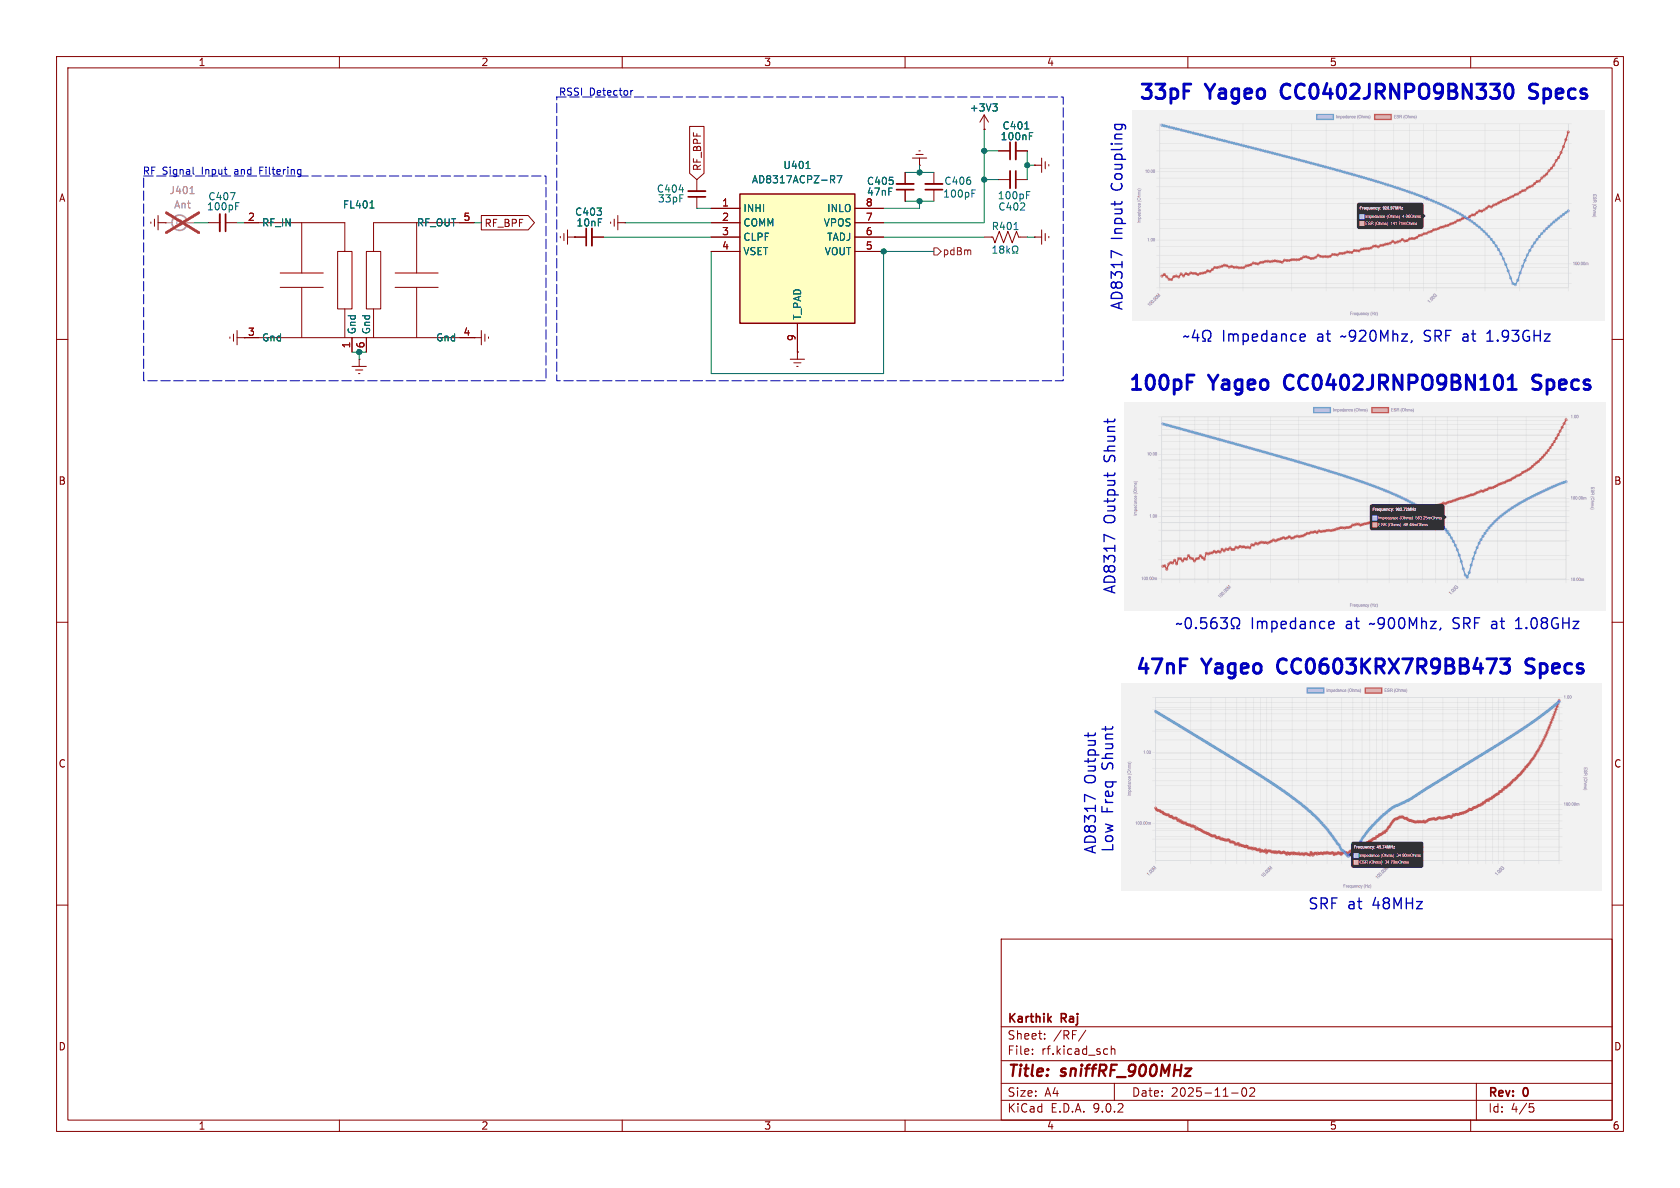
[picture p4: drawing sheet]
(kicad_sch
 (version 20250114)
 (generator "eeschema")
 (generator_version "9.0")
 (paper "A4")
 (title_block
  (title "sniffRF_900MHz")
  (date "2025-11-02")
  (rev "0")
  (company "Karthik Raj"))
 (lib_symbols
  (symbol "Connector:Conn_Coaxial_Small"
   (pin_numbers (hide yes))
   (pin_names
    (offset 1.016) (hide yes)) (exclude_from_sim no) (in_bom yes) (on_board yes)
   (property "Reference" "J" (at 0.254 3.048 0) (effects (font (size 1.27 1.27))))
   (property "Value" "Conn_Coaxial_Small" (at 0 -3.81 0) (effects (font (size 1.27 1.27))))
   (property "Footprint" "" (at 0 0 0) (effects (font (size 1.27 1.27)) (hide yes)))
   (property "Datasheet" "~" (at 0 0 0) (effects (font (size 1.27 1.27)) (hide yes)))
   (property "Description" "small coaxial connector (BNC, SMA, SMB, SMC, Cinch/RCA, LEMO, ...)" (at 0 0 0) (effects (font (size 1.27 1.27)) (hide yes)))
   (symbol "Conn_Coaxial_Small_0_1"
    (polyline (pts (xy -2.54 0) (xy -0.508 0)) (stroke (width 0) (type default)) (fill (type none)))
    (circle (center 0 0) (radius 0.508) (stroke (width 0.2032) (type default)) (fill (type none))))
   (symbol "Conn_Coaxial_Small_1_1"
    (arc (start 1.3484 0.0039) (mid 0.327 -1.308) (end -1.1916 -0.6311) (stroke (width 0.3048) (type default)) (fill (type none)))
    (arc (start -1.1916 0.6311) (mid 0.327 1.3081) (end 1.3484 -0.0039) (stroke (width 0.3048) (type default)) (fill (type none)))
    (pin passive line (at -2.54 0 0) (length 1.27) (name "In" (effects (font (size 1.27 1.27)))) (number "1" (effects (font (size 1.27 1.27)))))
    (pin passive line (at 2.54 0 180) (length 1.27) (name "Ext" (effects (font (size 1.27 1.27)))) (number "2" (effects (font (size 1.27 1.27))))))
   (embedded_fonts no))
  (symbol "Device:C_Small"
   (pin_numbers (hide yes))
   (pin_names
    (offset 0.254) (hide yes)) (exclude_from_sim no) (in_bom yes) (on_board yes)
   (property "Reference" "C" (at 0.254 1.778 0) (effects (font (size 1.27 1.27)) (justify left)))
   (property "Value" "C_Small" (at 0.254 -2.032 0) (effects (font (size 1.27 1.27)) (justify left)))
   (property "Footprint" "" (at 0 0 0) (effects (font (size 1.27 1.27)) (hide yes)))
   (property "Datasheet" "~" (at 0 0 0) (effects (font (size 1.27 1.27)) (hide yes)))
   (property "Description" "Unpolarized capacitor, small symbol" (at 0 0 0) (effects (font (size 1.27 1.27)) (hide yes)))
   (symbol "C_Small_0_1"
    (polyline (pts (xy -1.524 0.508) (xy 1.524 0.508)) (stroke (width 0.3048) (type default)) (fill (type none)))
    (polyline (pts (xy -1.524 -0.508) (xy 1.524 -0.508)) (stroke (width 0.3302) (type default)) (fill (type none))))
   (symbol "C_Small_1_1"
    (pin passive line (at 0 2.54 270) (length 2.032) (name "~" (effects (font (size 1.27 1.27)))) (number "1" (effects (font (size 1.27 1.27)))))
    (pin passive line (at 0 -2.54 90) (length 2.032) (name "~" (effects (font (size 1.27 1.27)))) (number "2" (effects (font (size 1.27 1.27))))))
   (embedded_fonts no))
  (symbol "Device:R_US"
   (pin_numbers (hide yes))
   (pin_names
    (offset 0)) (exclude_from_sim no) (in_bom yes) (on_board yes)
   (property "Reference" "R" (at 2.54 0 90) (effects (font (size 1.27 1.27))))
   (property "Value" "R_US" (at -2.54 0 90) (effects (font (size 1.27 1.27))))
   (property "Footprint" "" (at 1.016 -0.254 90) (effects (font (size 1.27 1.27)) (hide yes)))
   (property "Datasheet" "~" (at 0 0 0) (effects (font (size 1.27 1.27)) (hide yes)))
   (property "Description" "Resistor, US symbol" (at 0 0 0) (effects (font (size 1.27 1.27)) (hide yes)))
   (symbol "R_US_0_1"
    (polyline (pts (xy 0 2.286) (xy 0 2.54)) (stroke (width 0) (type default)) (fill (type none)))
    (polyline (pts (xy 0 2.286) (xy 1.016 1.905) (xy 0 1.524) (xy -1.016 1.143) (xy 0 0.762)) (stroke (width 0) (type default)) (fill (type none)))
    (polyline (pts (xy 0 0.762) (xy 1.016 0.381) (xy 0 0) (xy -1.016 -0.381) (xy 0 -0.762)) (stroke (width 0) (type default)) (fill (type none)))
    (polyline (pts (xy 0 -0.762) (xy 1.016 -1.143) (xy 0 -1.524) (xy -1.016 -1.905) (xy 0 -2.286)) (stroke (width 0) (type default)) (fill (type none)))
    (polyline (pts (xy 0 -2.286) (xy 0 -2.54)) (stroke (width 0) (type default)) (fill (type none))))
   (symbol "R_US_1_1"
    (pin passive line (at 0 3.81 270) (length 1.27) (name "~" (effects (font (size 1.27 1.27)))) (number "1" (effects (font (size 1.27 1.27)))))
    (pin passive line (at 0 -3.81 90) (length 1.27) (name "~" (effects (font (size 1.27 1.27)))) (number "2" (effects (font (size 1.27 1.27))))))
   (embedded_fonts no))
  (symbol "kRaj-KiCAD-Library:BPF_Qualcomm_B39921B3728U410" (exclude_from_sim no) (in_bom yes) (on_board yes)
   (property "Reference" "FL" (at 0 0 0) (effects (font (size 1.27 1.27))))
   (property "Value" "" (at 0 0 0) (effects (font (size 1.27 1.27))))
   (property "Footprint" "kRaj-KiCAD-Library:BPF_Qualcomm_B39921B3728U410" (at 0 0 0) (effects (font (size 1.27 1.27)) (hide yes)))
   (property "Datasheet" "" (at 0 0 0) (effects (font (size 1.27 1.27)) (hide yes)))
   (property "Description" "" (at 0 0 0) (effects (font (size 1.27 1.27)) (hide yes)))
   (symbol "BPF_Qualcomm_B39921B3728U410_0_1"
    (polyline (pts (xy -13.97 1.27) (xy -6.35 1.27)) (stroke (width 0) (type default)) (fill (type none)))
    (polyline (pts (xy -13.97 -1.27) (xy -6.35 -1.27)) (stroke (width 0) (type default)) (fill (type none)))
    (polyline (pts (xy -10.16 10.16) (xy -17.78 10.16)) (stroke (width 0) (type default)) (fill (type none)))
    (polyline (pts (xy -10.16 1.27) (xy -10.16 10.16)) (stroke (width 0) (type default)) (fill (type none)))
    (polyline (pts (xy -10.16 -1.27) (xy -10.16 -10.16)) (stroke (width 0) (type default)) (fill (type none)))
    (rectangle (start -3.81 5.08) (end -1.27 -5.08) (stroke (width 0) (type default)) (fill (type none)))
    (polyline (pts (xy -2.54 10.16) (xy -10.16 10.16)) (stroke (width 0) (type default)) (fill (type none)))
    (polyline (pts (xy -2.54 5.08) (xy -2.54 10.16)) (stroke (width 0) (type default)) (fill (type none)))
    (polyline (pts (xy -2.54 -5.08) (xy -2.54 -10.16)) (stroke (width 0) (type default)) (fill (type none)))
    (rectangle (start 1.27 5.08) (end 3.81 -5.08) (stroke (width 0) (type default)) (fill (type none)))
    (polyline (pts (xy 2.54 10.16) (xy 10.16 10.16)) (stroke (width 0) (type default)) (fill (type none)))
    (polyline (pts (xy 2.54 5.08) (xy 2.54 10.16)) (stroke (width 0) (type default)) (fill (type none)))
    (polyline (pts (xy 2.54 -5.08) (xy 2.54 -10.16)) (stroke (width 0) (type default)) (fill (type none)))
    (polyline (pts (xy 10.16 10.16) (xy 17.78 10.16)) (stroke (width 0) (type default)) (fill (type none)))
    (polyline (pts (xy 10.16 1.27) (xy 10.16 10.16)) (stroke (width 0) (type default)) (fill (type none)))
    (polyline (pts (xy 10.16 -1.27) (xy 10.16 -10.16)) (stroke (width 0) (type default)) (fill (type none)))
    (polyline (pts (xy 13.97 1.27) (xy 6.35 1.27)) (stroke (width 0) (type default)) (fill (type none)))
    (polyline (pts (xy 13.97 -1.27) (xy 6.35 -1.27)) (stroke (width 0) (type default)) (fill (type none)))
    (polyline (pts (xy 17.78 -10.16) (xy -17.78 -10.16)) (stroke (width 0) (type default)) (fill (type none))))
   (symbol "BPF_Qualcomm_B39921B3728U410_1_1"
    (pin passive line (at -20.32 10.16 0) (length 2.54) (name "RF_IN" (effects (font (size 1.27 1.27)))) (number "2" (effects (font (size 1.27 1.27)))))
    (pin passive line (at -20.32 -10.16 0) (length 2.54) (name "Gnd" (effects (font (size 1.27 1.27)))) (number "3" (effects (font (size 1.27 1.27)))))
    (pin passive line (at -1.27 -12.7 90) (length 2.54) (name "Gnd" (effects (font (size 1.27 1.27)))) (number "1" (effects (font (size 1.27 1.27)))))
    (pin passive line (at 1.27 -12.7 90) (length 2.54) (name "Gnd" (effects (font (size 1.27 1.27)))) (number "6" (effects (font (size 1.27 1.27)))))
    (pin passive line (at 20.32 10.16 180) (length 2.54) (name "RF_OUT" (effects (font (size 1.27 1.27)))) (number "5" (effects (font (size 1.27 1.27)))))
    (pin passive line (at 20.32 -10.16 180) (length 2.54) (name "Gnd" (effects (font (size 1.27 1.27)))) (number "4" (effects (font (size 1.27 1.27))))))
   (embedded_fonts no))
  (symbol "kRaj-KiCAD-Library:RssiDet_AnalogDevices_AD8317ACPZ-R7" (exclude_from_sim no) (in_bom yes) (on_board yes)
   (property "Reference" "IC" (at 26.67 7.62 0) (effects (font (size 1.27 1.27)) (justify left top)))
   (property "Value" "RssiDet_AnalogDevices_AD8317ACPZ-R7" (at 26.67 5.08 0) (effects (font (size 1.27 1.27)) (justify left top)))
   (property "Footprint" "kRaj-KiCAD-Library:RssiDet_AnalogDevices_SON50P200X300X80-9N-D" (at 26.67 -94.92 0) (effects (font (size 1.27 1.27)) (justify left top) (hide yes)))
   (property "Datasheet" "http://www.analog.com/media/en/technical-documentation/data-sheets/AD8317.pdf" (at 26.67 -194.92 0) (effects (font (size 1.27 1.27)) (justify left top) (hide yes)))
   (property "Description" "ANALOG DEVICES - AD8317ACPZ-R7 - LOG AMP, 0.1-10GHZ, 5.5V, 8LFCSP" (at 0 0 0) (effects (font (size 1.27 1.27)) (hide yes)))
   (property "Height" "0.8" (at 26.67 -394.92 0) (effects (font (size 1.27 1.27)) (justify left top) (hide yes)))
   (property "Manufacturer_Name" "Analog Devices" (at 26.67 -494.92 0) (effects (font (size 1.27 1.27)) (justify left top) (hide yes)))
   (property "Manufacturer_Part_Number" "AD8317ACPZ-R7" (at 26.67 -594.92 0) (effects (font (size 1.27 1.27)) (justify left top) (hide yes)))
   (property "Mouser Part Number" "584-AD8317ACPZ-R7" (at 26.67 -694.92 0) (effects (font (size 1.27 1.27)) (justify left top) (hide yes)))
   (property "Mouser Price/Stock" "https://www.mouser.co.uk/ProductDetail/Analog-Devices/AD8317ACPZ-R7?qs=%2FtpEQrCGXCzI5Tevd6q24Q%3D%3D" (at 26.67 -794.92 0) (effects (font (size 1.27 1.27)) (justify left top) (hide yes)))
   (property "Arrow Part Number" "AD8317ACPZ-R7" (at 26.67 -894.92 0) (effects (font (size 1.27 1.27)) (justify left top) (hide yes)))
   (property "Arrow Price/Stock" "https://www.arrow.com/en/products/ad8317acpz-r7/analog-devices?region=nac" (at 26.67 -994.92 0) (effects (font (size 1.27 1.27)) (justify left top) (hide yes)))
   (symbol "RssiDet_AnalogDevices_AD8317ACPZ-R7_1_1"
    (rectangle (start 5.08 2.54) (end 25.4 -20.32) (stroke (width 0.254) (type default)) (fill (type background)))
    (pin input line (at 0 0 0) (length 5.08) (name "INHI" (effects (font (size 1.27 1.27)))) (number "1" (effects (font (size 1.27 1.27)))))
    (pin power_in line (at 0 -2.54 0) (length 5.08) (name "COMM" (effects (font (size 1.27 1.27)))) (number "2" (effects (font (size 1.27 1.27)))))
    (pin bidirectional line (at 0 -5.08 0) (length 5.08) (name "CLPF" (effects (font (size 1.27 1.27)))) (number "3" (effects (font (size 1.27 1.27)))))
    (pin input line (at 0 -7.62 0) (length 5.08) (name "VSET" (effects (font (size 1.27 1.27)))) (number "4" (effects (font (size 1.27 1.27)))))
    (pin power_in line (at 15.24 -25.4 90) (length 5.08) (name "T_PAD" (effects (font (size 1.27 1.27)))) (number "9" (effects (font (size 1.27 1.27)))))
    (pin input line (at 30.48 0 180) (length 5.08) (name "INLO" (effects (font (size 1.27 1.27)))) (number "8" (effects (font (size 1.27 1.27)))))
    (pin power_in line (at 30.48 -2.54 180) (length 5.08) (name "VPOS" (effects (font (size 1.27 1.27)))) (number "7" (effects (font (size 1.27 1.27)))))
    (pin input line (at 30.48 -5.08 180) (length 5.08) (name "TADJ" (effects (font (size 1.27 1.27)))) (number "6" (effects (font (size 1.27 1.27)))))
    (pin output line (at 30.48 -7.62 180) (length 5.08) (name "VOUT" (effects (font (size 1.27 1.27)))) (number "5" (effects (font (size 1.27 1.27))))))
   (embedded_fonts no))
  (symbol "power:+3V3"
   (power)
   (pin_numbers (hide yes))
   (pin_names
    (offset 0) (hide yes)) (exclude_from_sim no) (in_bom yes) (on_board yes)
   (property "Reference" "#PWR" (at 0 -3.81 0) (effects (font (size 1.27 1.27)) (hide yes)))
   (property "Value" "+3V3" (at 0 3.556 0) (effects (font (size 1.27 1.27))))
   (property "Footprint" "" (at 0 0 0) (effects (font (size 1.27 1.27)) (hide yes)))
   (property "Datasheet" "" (at 0 0 0) (effects (font (size 1.27 1.27)) (hide yes)))
   (property "Description" "Power symbol creates a global label with name \"+3V3\"" (at 0 0 0) (effects (font (size 1.27 1.27)) (hide yes)))
   (symbol "+3V3_0_1"
    (polyline (pts (xy -0.762 1.27) (xy 0 2.54)) (stroke (width 0) (type default)) (fill (type none)))
    (polyline (pts (xy 0 2.54) (xy 0.762 1.27)) (stroke (width 0) (type default)) (fill (type none)))
    (polyline (pts (xy 0 0) (xy 0 2.54)) (stroke (width 0) (type default)) (fill (type none))))
   (symbol "+3V3_1_1"
    (pin power_in line (at 0 0 90) (length 0) (name "~" (effects (font (size 1.27 1.27)))) (number "1" (effects (font (size 1.27 1.27))))))
   (embedded_fonts no))
  (symbol "power:GNDREF"
   (power)
   (pin_numbers (hide yes))
   (pin_names
    (offset 0) (hide yes)) (exclude_from_sim no) (in_bom yes) (on_board yes)
   (property "Reference" "#PWR" (at 0 -6.35 0) (effects (font (size 1.27 1.27)) (hide yes)))
   (property "Value" "GNDREF" (at 0 -3.81 0) (effects (font (size 1.27 1.27))))
   (property "Footprint" "" (at 0 0 0) (effects (font (size 1.27 1.27)) (hide yes)))
   (property "Datasheet" "" (at 0 0 0) (effects (font (size 1.27 1.27)) (hide yes)))
   (property "Description" "Power symbol creates a global label with name \"GNDREF\" , reference supply ground" (at 0 0 0) (effects (font (size 1.27 1.27)) (hide yes)))
   (symbol "GNDREF_0_1"
    (polyline (pts (xy -0.635 -1.905) (xy 0.635 -1.905)) (stroke (width 0) (type default)) (fill (type none)))
    (polyline (pts (xy -0.127 -2.54) (xy 0.127 -2.54)) (stroke (width 0) (type default)) (fill (type none)))
    (polyline (pts (xy 0 -1.27) (xy 0 0)) (stroke (width 0) (type default)) (fill (type none)))
    (polyline (pts (xy 1.27 -1.27) (xy -1.27 -1.27)) (stroke (width 0) (type default)) (fill (type none))))
   (symbol "GNDREF_1_1"
    (pin power_in line (at 0 0 270) (length 0) (name "~" (effects (font (size 1.27 1.27)))) (number "1" (effects (font (size 1.27 1.27))))))
   (embedded_fonts no)))
 (rectangle
  (start 98.425 17.145)
  (end 187.96 67.31)
  (stroke (width 0) (type dash))
  (fill (type none)))
 (rectangle
  (start 25.4 31.115)
  (end 96.52 67.31)
  (stroke (width 0) (type dash))
  (fill (type none)))
 (text "AD8317 Output Shunt"
  (exclude_from_sim no)
  (at 196.215 105.41 90)
  (effects (font (size 1.905 1.905) (thickness 0.2381)) (justify left)))
 (text "33pF Yageo CC0402JRNPO9BN330 Specs"
  (exclude_from_sim no)
  (at 241.3 16.51 0)
  (effects (font (size 2.54 2.54) (thickness 0.508)
    (bold yes))))
 (text "47nF Yageo CC0603KRX7R9BB473 Specs"
  (exclude_from_sim no)
  (at 240.665 118.11 0)
  (effects (font (size 2.54 2.54) (thickness 0.508)
    (bold yes))))
 (text "100pF Yageo CC0402JRNPO9BN101 Specs"
  (exclude_from_sim no)
  (at 240.665 67.945 0)
  (effects (font (size 2.54 2.54) (thickness 0.508)
    (bold yes))))
 (text "~4Ω Impedance at ~920Mhz, SRF at 1.93GHz"
  (exclude_from_sim no)
  (at 208.915 59.69 0)
  (effects (font (size 1.905 1.905) (thickness 0.2381)) (justify left)))
 (text "AD8317 Output \nLow Freq Shunt"
  (exclude_from_sim no)
  (at 194.31 139.7 90)
  (effects (font (size 1.905 1.905) (thickness 0.2381))))
 (text "RF Signal Input and Filtering"
  (exclude_from_sim no)
  (at 39.37 30.48 0)
  (effects (font (size 1.27 1.27))))
 (text "~0.563Ω Impedance at ~900Mhz, SRF at 1.08GHz"
  (exclude_from_sim no)
  (at 207.645 110.49 0)
  (effects (font (size 1.905 1.905) (thickness 0.2381)) (justify left)))
 (text "SRF at 48MHz"
  (exclude_from_sim no)
  (at 231.14 160.02 0)
  (effects (font (size 1.905 1.905) (thickness 0.2381)) (justify left)))
 (text "AD8317 Input Coupling"
  (exclude_from_sim no)
  (at 197.485 55.245 90)
  (effects (font (size 1.905 1.905) (thickness 0.2381)) (justify left)))
 (text "RSSI Detector"
  (exclude_from_sim no)
  (at 105.41 16.51 0)
  (effects (font (size 1.27 1.27))))
 (junction
  (at 156.21 44.45)
  (diameter 0)
  (color 0 0 0 0))
 (junction
  (at 181.61 29.21)
  (diameter 0)
  (color 0 0 0 0))
 (junction
  (at 162.56 30.48)
  (diameter 0)
  (color 0 0 0 0))
 (junction
  (at 173.99 26.67)
  (diameter 0)
  (color 0 0 0 0))
 (junction
  (at 162.56 35.56)
  (diameter 0)
  (color 0 0 0 0))
 (junction
  (at 173.99 31.75)
  (diameter 0)
  (color 0 0 0 0))
 (junction
  (at 63.5 62.23)
  (diameter 0)
  (color 0 0 0 0))
 (wire
  (pts (xy 173.99 31.75) (xy 173.99 39.37))
  (stroke (width 0) (type default)))
 (wire
  (pts (xy 181.61 29.21) (xy 181.61 26.67))
  (stroke (width 0) (type default)))
 (wire
  (pts (xy 162.56 35.56) (xy 165.1 35.56))
  (stroke (width 0) (type default)))
 (wire
  (pts (xy 162.56 30.48) (xy 165.1 30.48))
  (stroke (width 0) (type default)))
 (wire
  (pts (xy 110.49 39.37) (xy 125.73 39.37))
  (stroke (width 0) (type default)))
 (wire
  (pts (xy 156.21 44.45) (xy 165.1 44.45))
  (stroke (width 0) (type default)))
 (wire
  (pts (xy 123.19 36.83) (xy 125.73 36.83))
  (stroke (width 0) (type default)))
 (wire
  (pts (xy 156.21 44.45) (xy 156.21 66.04))
  (stroke (width 0) (type default)))
 (wire
  (pts (xy 125.73 44.45) (xy 125.73 66.04))
  (stroke (width 0) (type default)))
 (wire
  (pts (xy 63.5 62.23) (xy 63.5 63.5))
  (stroke (width 0) (type default)))
 (wire
  (pts (xy 173.99 31.75) (xy 176.53 31.75))
  (stroke (width 0) (type default)))
 (wire
  (pts (xy 173.99 26.67) (xy 173.99 31.75))
  (stroke (width 0) (type default)))
 (wire
  (pts (xy 162.56 29.21) (xy 162.56 30.48))
  (stroke (width 0) (type default)))
 (wire
  (pts (xy 181.61 41.91) (xy 182.88 41.91))
  (stroke (width 0) (type default)))
 (wire
  (pts (xy 181.61 31.75) (xy 181.61 29.21))
  (stroke (width 0) (type default)))
 (wire
  (pts (xy 85.09 39.37) (xy 83.82 39.37))
  (stroke (width 0) (type default)))
 (wire
  (pts (xy 181.61 29.21) (xy 182.88 29.21))
  (stroke (width 0) (type default)))
 (wire
  (pts (xy 41.91 39.37) (xy 43.18 39.37))
  (stroke (width 0) (type default)))
 (wire
  (pts (xy 34.29 39.37) (xy 36.83 39.37))
  (stroke (width 0) (type default)))
 (wire
  (pts (xy 156.21 39.37) (xy 173.99 39.37))
  (stroke (width 0) (type default)))
 (wire
  (pts (xy 125.73 66.04) (xy 156.21 66.04))
  (stroke (width 0) (type default)))
 (wire
  (pts (xy 160.02 30.48) (xy 162.56 30.48))
  (stroke (width 0) (type default)))
 (wire
  (pts (xy 156.21 36.83) (xy 162.56 36.83))
  (stroke (width 0) (type default)))
 (wire
  (pts (xy 106.68 41.91) (xy 125.73 41.91))
  (stroke (width 0) (type default)))
 (wire
  (pts (xy 63.5 62.23) (xy 64.77 62.23))
  (stroke (width 0) (type default)))
 (wire
  (pts (xy 173.99 22.86) (xy 173.99 26.67))
  (stroke (width 0) (type default)))
 (wire
  (pts (xy 162.56 36.83) (xy 162.56 35.56))
  (stroke (width 0) (type default)))
 (wire
  (pts (xy 160.02 35.56) (xy 162.56 35.56))
  (stroke (width 0) (type default)))
 (wire
  (pts (xy 62.23 62.23) (xy 63.5 62.23))
  (stroke (width 0) (type default)))
 (wire
  (pts (xy 156.21 41.91) (xy 173.99 41.91))
  (stroke (width 0) (type default)))
 (wire
  (pts (xy 173.99 26.67) (xy 176.53 26.67))
  (stroke (width 0) (type default)))
 (image
  (at 241.935 38.1)
  (scale 0.2)
  (data))
 (image
  (at 241.3 89.535)
  (scale 0.2)
  (data))
 (image
  (at 240.665 139.065)
  (scale 0.2)
  (data))
 (global_label "RF_BPF"
  (shape input)
  (at 123.19 31.75 90)
  (fields_autoplaced yes)
  (effects (font (size 1.27 1.27)) (justify left))
  (property "Intersheetrefs" "${INTERSHEET_REFS}" (at 123.19 21.81 90) (effects (font (size 1.27 1.27)) (justify left) (hide yes))))
 (global_label "RF_BPF"
  (shape output)
  (at 85.09 39.37 0)
  (fields_autoplaced yes)
  (effects (font (size 1.27 1.27)) (justify left))
  (property "Intersheetrefs" "${INTERSHEET_REFS}" (at 95.03 39.37 0) (effects (font (size 1.27 1.27)) (justify left) (hide yes))))
 (hierarchical_label "pdBm"
  (shape output)
  (at 165.1 44.45 0)
  (effects (font (size 1.27 1.27)) (justify left)))
 (symbol
  (lib_id "Device:C_Small")
  (at 104.14 41.91 90)
  (mirror x)
  (unit 1)
  (exclude_from_sim no)
  (in_bom yes)
  (on_board yes)
  (dnp no)
  (property "Reference" "C403" (at 106.68 37.465 90) (effects (font (size 1.27 1.27)) (justify left)))
  (property "Value" "10nF" (at 106.68 39.37 90) (effects (font (size 1.27 1.27)) (justify left)))
  (property "Footprint" "Capacitor_SMD:C_0805_2012Metric_Pad1.18x1.45mm_HandSolder" (at 104.14 41.91 0) (effects (font (size 1.27 1.27)) (hide yes)))
  (property "Datasheet" "~" (at 104.14 41.91 0) (effects (font (size 1.27 1.27)) (hide yes)))
  (property "Description" "Unpolarized capacitor, small symbol" (at 104.14 41.91 0) (effects (font (size 1.27 1.27)) (hide yes)))
  (property "Manufacturer" "Yageo" (at 104.14 41.91 0) (effects (font (size 1.27 1.27)) (hide yes)))
  (property "MPN" "CC0805KRX7R9BB103" (at 104.14 41.91 0) (effects (font (size 1.27 1.27)) (hide yes)))
  (property "Supplier" "" (at 104.14 41.91 0) (effects (font (size 1.27 1.27)) (hide yes)))
  (property "SPN" "" (at 104.14 41.91 0) (effects (font (size 1.27 1.27)) (hide yes)))
  (property "Alt Supplier" "" (at 104.14 41.91 0) (effects (font (size 1.27 1.27)) (hide yes)))
  (property "Alt SPN" "" (at 104.14 41.91 0) (effects (font (size 1.27 1.27)) (hide yes)))
  (property "Octopart Link" "" (at 104.14 41.91 0) (effects (font (size 1.27 1.27)) (hide yes)))
  (property "LCSC PN" "C83170" (at 104.14 41.91 0) (effects (font (size 1.27 1.27)) (hide yes)))
  (pin "2")
  (pin "1"))
 (symbol
  (lib_id "Device:C_Small")
  (at 179.07 26.67 90)
  (unit 1)
  (exclude_from_sim no)
  (in_bom yes)
  (on_board yes)
  (dnp no)
  (property "Reference" "C401" (at 182.245 22.225 90) (effects (font (size 1.27 1.27)) (justify left)))
  (property "Value" "100nF" (at 182.88 24.13 90) (effects (font (size 1.27 1.27)) (justify left)))
  (property "Footprint" "Capacitor_SMD:C_0402_1005Metric_Pad0.74x0.62mm_HandSolder" (at 179.07 26.67 0) (effects (font (size 1.27 1.27)) (hide yes)))
  (property "Datasheet" "~" (at 179.07 26.67 0) (effects (font (size 1.27 1.27)) (hide yes)))
  (property "Description" "Unpolarized capacitor, small symbol" (at 179.07 26.67 0) (effects (font (size 1.27 1.27)) (hide yes)))
  (property "Manufacturer" "Samsung" (at 179.07 26.67 0) (effects (font (size 1.27 1.27)) (hide yes)))
  (property "MPN" "CL05B104KO5NNNC" (at 179.07 26.67 0) (effects (font (size 1.27 1.27)) (hide yes)))
  (property "Supplier" "" (at 179.07 26.67 0) (effects (font (size 1.27 1.27)) (hide yes)))
  (property "SPN" "" (at 179.07 26.67 0) (effects (font (size 1.27 1.27)) (hide yes)))
  (property "Alt Supplier" "" (at 179.07 26.67 0) (effects (font (size 1.27 1.27)) (hide yes)))
  (property "Alt SPN" "" (at 179.07 26.67 0) (effects (font (size 1.27 1.27)) (hide yes)))
  (property "Octopart Link" "" (at 179.07 26.67 0) (effects (font (size 1.27 1.27)) (hide yes)))
  (property "LCSC PN" "C1525" (at 179.07 26.67 0) (effects (font (size 1.27 1.27)) (hide yes)))
  (pin "2")
  (pin "1"))
 (symbol
  (lib_id "Device:C_Small")
  (at 165.1 33.02 0)
  (mirror x)
  (unit 1)
  (exclude_from_sim no)
  (in_bom yes)
  (on_board yes)
  (dnp no)
  (property "Reference" "C406" (at 171.9692 32.0026 0) (effects (font (size 1.27 1.27)) (justify right)))
  (property "Value" "100pF" (at 172.72 34.2656 0) (effects (font (size 1.27 1.27)) (justify right)))
  (property "Footprint" "Capacitor_SMD:C_0402_1005Metric_Pad0.74x0.62mm_HandSolder" (at 165.1 33.02 0) (effects (font (size 1.27 1.27)) (hide yes)))
  (property "Datasheet" "~" (at 165.1 33.02 0) (effects (font (size 1.27 1.27)) (hide yes)))
  (property "Description" "Unpolarized capacitor, small symbol" (at 165.1 33.02 0) (effects (font (size 1.27 1.27)) (hide yes)))
  (property "Manufacturer" "Yageo" (at 165.1 33.02 0) (effects (font (size 1.27 1.27)) (hide yes)))
  (property "MPN" "CC0402JRNPO9BN101" (at 165.1 33.02 0) (effects (font (size 1.27 1.27)) (hide yes)))
  (property "Supplier" "" (at 165.1 33.02 0) (effects (font (size 1.27 1.27)) (hide yes)))
  (property "SPN" "" (at 165.1 33.02 0) (effects (font (size 1.27 1.27)) (hide yes)))
  (property "Alt Supplier" "" (at 165.1 33.02 0) (effects (font (size 1.27 1.27)) (hide yes)))
  (property "Alt SPN" "" (at 165.1 33.02 0) (effects (font (size 1.27 1.27)) (hide yes)))
  (property "Octopart Link" "" (at 165.1 33.02 0) (effects (font (size 1.27 1.27)) (hide yes)))
  (property "LCSC PN" "C106200" (at 165.1 33.02 0) (effects (font (size 1.27 1.27)) (hide yes)))
  (pin "2")
  (pin "1"))
 (symbol
  (lib_id "power:GNDREF")
  (at 29.21 39.37 270)
  (mirror x)
  (unit 1)
  (exclude_from_sim no)
  (in_bom yes)
  (on_board yes)
  (dnp no)
  (fields_autoplaced yes)
  (property "Reference" "#PWR0408" (at 22.86 39.37 0) (effects (font (size 1.27 1.27)) (hide yes)))
  (property "Value" "GNDREF" (at 24.765 39.37 0) (effects (font (size 1.27 1.27)) (hide yes)))
  (property "Footprint" "" (at 29.21 39.37 0) (effects (font (size 1.27 1.27)) (hide yes)))
  (property "Datasheet" "" (at 29.21 39.37 0) (effects (font (size 1.27 1.27)) (hide yes)))
  (property "Description" "Power symbol creates a global label with name \"GNDREF\" , reference supply ground" (at 29.21 39.37 0) (effects (font (size 1.27 1.27)) (hide yes)))
  (pin "1"))
 (symbol
  (lib_id "Device:C_Small")
  (at 123.19 34.29 180)
  (unit 1)
  (exclude_from_sim no)
  (in_bom yes)
  (on_board yes)
  (dnp no)
  (property "Reference" "C404" (at 116.013 33.3921 0) (effects (font (size 1.27 1.27)) (justify right)))
  (property "Value" "33pF" (at 116.207 35.1251 0) (effects (font (size 1.27 1.27)) (justify right)))
  (property "Footprint" "Capacitor_SMD:C_0402_1005Metric_Pad0.74x0.62mm_HandSolder" (at 123.19 34.29 0) (effects (font (size 1.27 1.27)) (hide yes)))
  (property "Datasheet" "~" (at 123.19 34.29 0) (effects (font (size 1.27 1.27)) (hide yes)))
  (property "Description" "Unpolarized capacitor, small symbol" (at 123.19 34.29 0) (effects (font (size 1.27 1.27)) (hide yes)))
  (property "Manufacturer" "Yageo" (at 123.19 34.29 0) (effects (font (size 1.27 1.27)) (hide yes)))
  (property "MPN" "CC0402JRNPO9BN330" (at 123.19 34.29 0) (effects (font (size 1.27 1.27)) (hide yes)))
  (property "Supplier" "" (at 123.19 34.29 0) (effects (font (size 1.27 1.27)) (hide yes)))
  (property "SPN" "" (at 123.19 34.29 0) (effects (font (size 1.27 1.27)) (hide yes)))
  (property "Alt Supplier" "" (at 123.19 34.29 0) (effects (font (size 1.27 1.27)) (hide yes)))
  (property "Alt SPN" "" (at 123.19 34.29 0) (effects (font (size 1.27 1.27)) (hide yes)))
  (property "Octopart Link" "" (at 123.19 34.29 0) (effects (font (size 1.27 1.27)) (hide yes)))
  (property "LCSC PN" "C107005" (at 123.19 34.29 0) (effects (font (size 1.27 1.27)) (hide yes)))
  (pin "2")
  (pin "1"))
 (symbol
  (lib_id "power:GNDREF")
  (at 182.88 41.91 90)
  (mirror x)
  (unit 1)
  (exclude_from_sim no)
  (in_bom yes)
  (on_board yes)
  (dnp no)
  (fields_autoplaced yes)
  (property "Reference" "#PWR0402" (at 189.23 41.91 0) (effects (font (size 1.27 1.27)) (hide yes)))
  (property "Value" "GNDREF" (at 187.325 41.91 0) (effects (font (size 1.27 1.27)) (hide yes)))
  (property "Footprint" "" (at 182.88 41.91 0) (effects (font (size 1.27 1.27)) (hide yes)))
  (property "Datasheet" "" (at 182.88 41.91 0) (effects (font (size 1.27 1.27)) (hide yes)))
  (property "Description" "Power symbol creates a global label with name \"GNDREF\" , reference supply ground" (at 182.88 41.91 0) (effects (font (size 1.27 1.27)) (hide yes)))
  (pin "1"))
 (symbol
  (lib_id "power:GNDREF")
  (at 162.56 29.21 180)
  (unit 1)
  (exclude_from_sim no)
  (in_bom yes)
  (on_board yes)
  (dnp no)
  (fields_autoplaced yes)
  (property "Reference" "#PWR0407" (at 162.56 22.86 0) (effects (font (size 1.27 1.27)) (hide yes)))
  (property "Value" "GNDREF" (at 162.56 24.765 0) (effects (font (size 1.27 1.27)) (hide yes)))
  (property "Footprint" "" (at 162.56 29.21 0) (effects (font (size 1.27 1.27)) (hide yes)))
  (property "Datasheet" "" (at 162.56 29.21 0) (effects (font (size 1.27 1.27)) (hide yes)))
  (property "Description" "Power symbol creates a global label with name \"GNDREF\" , reference supply ground" (at 162.56 29.21 0) (effects (font (size 1.27 1.27)) (hide yes)))
  (pin "1"))
 (symbol
  (lib_id "power:GNDREF")
  (at 43.18 59.69 270)
  (mirror x)
  (unit 1)
  (exclude_from_sim no)
  (in_bom yes)
  (on_board yes)
  (dnp no)
  (fields_autoplaced yes)
  (property "Reference" "#PWR0409" (at 36.83 59.69 0) (effects (font (size 1.27 1.27)) (hide yes)))
  (property "Value" "GNDREF" (at 38.735 59.69 0) (effects (font (size 1.27 1.27)) (hide yes)))
  (property "Footprint" "" (at 43.18 59.69 0) (effects (font (size 1.27 1.27)) (hide yes)))
  (property "Datasheet" "" (at 43.18 59.69 0) (effects (font (size 1.27 1.27)) (hide yes)))
  (property "Description" "Power symbol creates a global label with name \"GNDREF\" , reference supply ground" (at 43.18 59.69 0) (effects (font (size 1.27 1.27)) (hide yes)))
  (pin "1"))
 (symbol
  (lib_id "Device:R_US")
  (at 177.8 41.91 90)
  (mirror x)
  (unit 1)
  (exclude_from_sim no)
  (in_bom yes)
  (on_board yes)
  (dnp no)
  (property "Reference" "R401" (at 180.34 40.005 90) (effects (font (size 1.27 1.27)) (justify left)))
  (property "Value" "18kΩ" (at 180.2972 44.1799 90) (effects (font (size 1.27 1.27)) (justify left)))
  (property "Footprint" "Resistor_SMD:R_0603_1608Metric_Pad0.98x0.95mm_HandSolder" (at 178.054 42.926 90) (effects (font (size 1.27 1.27)) (hide yes)))
  (property "Datasheet" "~" (at 177.8 41.91 0) (effects (font (size 1.27 1.27)) (hide yes)))
  (property "Description" "Resistor, US symbol" (at 177.8 41.91 0) (effects (font (size 1.27 1.27)) (hide yes)))
  (property "Manufacturer" "UNI-ROYAL" (at 177.8 41.91 0) (effects (font (size 1.27 1.27)) (hide yes)))
  (property "MPN" "0603WAF1802T5E" (at 177.8 41.91 0) (effects (font (size 1.27 1.27)) (hide yes)))
  (property "Supplier" "" (at 177.8 41.91 0) (effects (font (size 1.27 1.27)) (hide yes)))
  (property "SPN" "" (at 177.8 41.91 0) (effects (font (size 1.27 1.27)) (hide yes)))
  (property "Alt Supplier" "" (at 177.8 41.91 0) (effects (font (size 1.27 1.27)) (hide yes)))
  (property "Alt SPN" "" (at 177.8 41.91 0) (effects (font (size 1.27 1.27)) (hide yes)))
  (property "Octopart Link" "" (at 177.8 41.91 0) (effects (font (size 1.27 1.27)) (hide yes)))
  (property "LCSC PN" "C25810" (at 177.8 41.91 0) (effects (font (size 1.27 1.27)) (hide yes)))
  (pin "2")
  (pin "1"))
 (symbol
  (lib_id "power:GNDREF")
  (at 63.5 63.5 0)
  (mirror y)
  (unit 1)
  (exclude_from_sim no)
  (in_bom yes)
  (on_board yes)
  (dnp no)
  (fields_autoplaced yes)
  (property "Reference" "#PWR0411" (at 63.5 69.85 0) (effects (font (size 1.27 1.27)) (hide yes)))
  (property "Value" "GNDREF" (at 63.5 67.945 0) (effects (font (size 1.27 1.27)) (hide yes)))
  (property "Footprint" "" (at 63.5 63.5 0) (effects (font (size 1.27 1.27)) (hide yes)))
  (property "Datasheet" "" (at 63.5 63.5 0) (effects (font (size 1.27 1.27)) (hide yes)))
  (property "Description" "Power symbol creates a global label with name \"GNDREF\" , reference supply ground" (at 63.5 63.5 0) (effects (font (size 1.27 1.27)) (hide yes)))
  (pin "1"))
 (symbol
  (lib_id "kRaj-KiCAD-Library:RssiDet_AnalogDevices_AD8317ACPZ-R7")
  (at 125.73 36.83 0)
  (unit 1)
  (exclude_from_sim no)
  (in_bom yes)
  (on_board yes)
  (dnp no)
  (fields_autoplaced yes)
  (property "Reference" "U401" (at 140.97 29.21 0) (effects (font (size 1.27 1.27))))
  (property "Value" "AD8317ACPZ-R7" (at 140.97 31.75 0) (effects (font (size 1.27 1.27))))
  (property "Footprint" "kRaj-KiCAD-Library:RssiDet_AnalogDevices_SON50P200X300X80-9N-D" (at 152.4 131.75 0) (effects (font (size 1.27 1.27)) (justify left top) (hide yes)))
  (property "Datasheet" "http://www.analog.com/media/en/technical-documentation/data-sheets/AD8317.pdf" (at 152.4 231.75 0) (effects (font (size 1.27 1.27)) (justify left top) (hide yes)))
  (property "Description" "ANALOG DEVICES - AD8317ACPZ-R7 - LOG AMP, 0.1-10GHZ, 5.5V, 8LFCSP" (at 125.73 36.83 0) (effects (font (size 1.27 1.27)) (hide yes)))
  (property "Height" "0.8" (at 152.4 431.75 0) (effects (font (size 1.27 1.27)) (justify left top) (hide yes)))
  (property "Manufacturer_Name" "Analog Devices" (at 152.4 531.75 0) (effects (font (size 1.27 1.27)) (justify left top) (hide yes)))
  (property "Manufacturer_Part_Number" "AD8317ACPZ-R7" (at 152.4 631.75 0) (effects (font (size 1.27 1.27)) (justify left top) (hide yes)))
  (property "Mouser Part Number" "584-AD8317ACPZ-R7" (at 152.4 731.75 0) (effects (font (size 1.27 1.27)) (justify left top) (hide yes)))
  (property "Mouser Price/Stock" "https://www.mouser.co.uk/ProductDetail/Analog-Devices/AD8317ACPZ-R7?qs=%2FtpEQrCGXCzI5Tevd6q24Q%3D%3D" (at 152.4 831.75 0) (effects (font (size 1.27 1.27)) (justify left top) (hide yes)))
  (property "Arrow Part Number" "AD8317ACPZ-R7" (at 152.4 931.75 0) (effects (font (size 1.27 1.27)) (justify left top) (hide yes)))
  (property "Arrow Price/Stock" "https://www.arrow.com/en/products/ad8317acpz-r7/analog-devices?region=nac" (at 152.4 1031.75 0) (effects (font (size 1.27 1.27)) (justify left top) (hide yes)))
  (property "Manufacturer" "Analog Devices" (at 125.73 36.83 0) (effects (font (size 1.27 1.27)) (hide yes)))
  (property "MPN" "AD8317ACPZ-R7" (at 125.73 36.83 0) (effects (font (size 1.27 1.27)) (hide yes)))
  (property "Supplier" "" (at 125.73 36.83 0) (effects (font (size 1.27 1.27)) (hide yes)))
  (property "SPN" "" (at 125.73 36.83 0) (effects (font (size 1.27 1.27)) (hide yes)))
  (property "Alt Supplier" "" (at 125.73 36.83 0) (effects (font (size 1.27 1.27)) (hide yes)))
  (property "Alt SPN" "" (at 125.73 36.83 0) (effects (font (size 1.27 1.27)) (hide yes)))
  (property "Octopart Link" "" (at 125.73 36.83 0) (effects (font (size 1.27 1.27)) (hide yes)))
  (property "LCSC PN" "C578693" (at 125.73 36.83 0) (effects (font (size 1.27 1.27)) (hide yes)))
  (pin "4")
  (pin "2")
  (pin "5")
  (pin "9")
  (pin "1")
  (pin "3")
  (pin "7")
  (pin "8")
  (pin "6"))
 (symbol
  (lib_id "Device:C_Small")
  (at 160.02 33.02 180)
  (unit 1)
  (exclude_from_sim no)
  (in_bom yes)
  (on_board yes)
  (dnp no)
  (property "Reference" "C405" (at 153.1508 32.027 0) (effects (font (size 1.27 1.27)) (justify right)))
  (property "Value" "47nF" (at 153.1508 33.932 0) (effects (font (size 1.27 1.27)) (justify right)))
  (property "Footprint" "Capacitor_SMD:C_0603_1608Metric_Pad1.08x0.95mm_HandSolder" (at 160.02 33.02 0) (effects (font (size 1.27 1.27)) (hide yes)))
  (property "Datasheet" "~" (at 160.02 33.02 0) (effects (font (size 1.27 1.27)) (hide yes)))
  (property "Description" "Unpolarized capacitor, small symbol" (at 160.02 33.02 0) (effects (font (size 1.27 1.27)) (hide yes)))
  (property "Manufacturer" "Yageo" (at 160.02 33.02 0) (effects (font (size 1.27 1.27)) (hide yes)))
  (property "MPN" "CC0603KRX7R9BB473" (at 160.02 33.02 0) (effects (font (size 1.27 1.27)) (hide yes)))
  (property "Supplier" "" (at 160.02 33.02 0) (effects (font (size 1.27 1.27)) (hide yes)))
  (property "SPN" "" (at 160.02 33.02 0) (effects (font (size 1.27 1.27)) (hide yes)))
  (property "Alt Supplier" "" (at 160.02 33.02 0) (effects (font (size 1.27 1.27)) (hide yes)))
  (property "Alt SPN" "" (at 160.02 33.02 0) (effects (font (size 1.27 1.27)) (hide yes)))
  (property "Octopart Link" "" (at 160.02 33.02 0) (effects (font (size 1.27 1.27)) (hide yes)))
  (property "LCSC PN" "C107093" (at 160.02 33.02 0) (effects (font (size 1.27 1.27)) (hide yes)))
  (pin "2")
  (pin "1"))
 (symbol
  (lib_id "power:GNDREF")
  (at 83.82 59.69 90)
  (mirror x)
  (unit 1)
  (exclude_from_sim no)
  (in_bom yes)
  (on_board yes)
  (dnp no)
  (fields_autoplaced yes)
  (property "Reference" "#PWR0410" (at 90.17 59.69 0) (effects (font (size 1.27 1.27)) (hide yes)))
  (property "Value" "GNDREF" (at 88.265 59.69 0) (effects (font (size 1.27 1.27)) (hide yes)))
  (property "Footprint" "" (at 83.82 59.69 0) (effects (font (size 1.27 1.27)) (hide yes)))
  (property "Datasheet" "" (at 83.82 59.69 0) (effects (font (size 1.27 1.27)) (hide yes)))
  (property "Description" "Power symbol creates a global label with name \"GNDREF\" , reference supply ground" (at 83.82 59.69 0) (effects (font (size 1.27 1.27)) (hide yes)))
  (pin "1"))
 (symbol
  (lib_id "power:GNDREF")
  (at 182.88 29.21 90)
  (unit 1)
  (exclude_from_sim no)
  (in_bom yes)
  (on_board yes)
  (dnp no)
  (fields_autoplaced yes)
  (property "Reference" "#PWR0403" (at 189.23 29.21 0) (effects (font (size 1.27 1.27)) (hide yes)))
  (property "Value" "GNDREF" (at 187.325 29.21 0) (effects (font (size 1.27 1.27)) (hide yes)))
  (property "Footprint" "" (at 182.88 29.21 0) (effects (font (size 1.27 1.27)) (hide yes)))
  (property "Datasheet" "" (at 182.88 29.21 0) (effects (font (size 1.27 1.27)) (hide yes)))
  (property "Description" "Power symbol creates a global label with name \"GNDREF\" , reference supply ground" (at 182.88 29.21 0) (effects (font (size 1.27 1.27)) (hide yes)))
  (pin "1"))
 (symbol
  (lib_id "power:+3V3")
  (at 173.99 22.86 0)
  (mirror y)
  (unit 1)
  (exclude_from_sim no)
  (in_bom yes)
  (on_board yes)
  (dnp no)
  (property "Reference" "#PWR0404" (at 173.99 26.67 0) (effects (font (size 1.27 1.27)) (hide yes)))
  (property "Value" "+3V3" (at 173.99 19.05 0) (effects (font (size 1.27 1.27))))
  (property "Footprint" "" (at 173.99 22.86 0) (effects (font (size 1.27 1.27)) (hide yes)))
  (property "Datasheet" "" (at 173.99 22.86 0) (effects (font (size 1.27 1.27)) (hide yes)))
  (property "Description" "Power symbol creates a global label with name \"+3V3\"" (at 173.99 22.86 0) (effects (font (size 1.27 1.27)) (hide yes)))
  (property "Manufacturer" "" (at 173.99 22.86 0) (effects (font (size 1.27 1.27)) (hide yes)))
  (property "MPN" "" (at 173.99 22.86 0) (effects (font (size 1.27 1.27)) (hide yes)))
  (property "Supplier" "" (at 173.99 22.86 0) (effects (font (size 1.27 1.27)) (hide yes)))
  (property "SPN" "" (at 173.99 22.86 0) (effects (font (size 1.27 1.27)) (hide yes)))
  (property "Alt Supplier" "" (at 173.99 22.86 0) (effects (font (size 1.27 1.27)) (hide yes)))
  (property "Alt SPN" "" (at 173.99 22.86 0) (effects (font (size 1.27 1.27)) (hide yes)))
  (property "Octopart Link" "" (at 173.99 22.86 0) (effects (font (size 1.27 1.27)) (hide yes)))
  (property "LCSC PN" "" (at 173.99 22.86 0) (effects (font (size 1.27 1.27)) (hide yes)))
  (pin "1"))
 (symbol
  (lib_id "power:GNDREF")
  (at 101.6 41.91 270)
  (mirror x)
  (unit 1)
  (exclude_from_sim no)
  (in_bom yes)
  (on_board yes)
  (dnp no)
  (fields_autoplaced yes)
  (property "Reference" "#PWR0406" (at 95.25 41.91 0) (effects (font (size 1.27 1.27)) (hide yes)))
  (property "Value" "GNDREF" (at 97.155 41.91 0) (effects (font (size 1.27 1.27)) (hide yes)))
  (property "Footprint" "" (at 101.6 41.91 0) (effects (font (size 1.27 1.27)) (hide yes)))
  (property "Datasheet" "" (at 101.6 41.91 0) (effects (font (size 1.27 1.27)) (hide yes)))
  (property "Description" "Power symbol creates a global label with name \"GNDREF\" , reference supply ground" (at 101.6 41.91 0) (effects (font (size 1.27 1.27)) (hide yes)))
  (pin "1"))
 (symbol
  (lib_id "Connector:Conn_Coaxial_Small")
  (at 31.75 39.37 0)
  (mirror y)
  (unit 1)
  (exclude_from_sim no)
  (in_bom yes)
  (on_board yes)
  (dnp yes)
  (property "Reference" "J401" (at 32.2696 33.655 0) (effects (font (size 1.27 1.27))))
  (property "Value" "Ant" (at 32.2696 36.195 0) (effects (font (size 1.27 1.27))))
  (property "Footprint" "kRaj-KiCAD-Library:SMA_Cinch_142-0701-851" (at 31.75 39.37 0) (effects (font (size 1.27 1.27)) (hide yes)))
  (property "Datasheet" "~" (at 31.75 39.37 0) (effects (font (size 1.27 1.27)) (hide yes)))
  (property "Description" "small coaxial connector (BNC, SMA, SMB, SMC, Cinch/RCA, LEMO, ...)" (at 31.75 39.37 0) (effects (font (size 1.27 1.27)) (hide yes)))
  (property "Manufacturer" "Cinch Connectivity Solutions Johnson" (at 31.75 39.37 0) (effects (font (size 1.27 1.27)) (hide yes)))
  (property "MPN" "142-0701-801" (at 31.75 39.37 0) (effects (font (size 1.27 1.27)) (hide yes)))
  (property "Supplier" "DigiKey" (at 31.75 39.37 0) (effects (font (size 1.27 1.27)) (hide yes)))
  (property "SPN" "J502-ND" (at 31.75 39.37 0) (effects (font (size 1.27 1.27)) (hide yes)))
  (property "Alt Supplier" "" (at 31.75 39.37 0) (effects (font (size 1.27 1.27)) (hide yes)))
  (property "Alt SPN" "" (at 31.75 39.37 0) (effects (font (size 1.27 1.27)) (hide yes)))
  (property "Octopart Link" "" (at 31.75 39.37 0) (effects (font (size 1.27 1.27)) (hide yes)))
  (property "LCSC PN" "" (at 31.75 39.37 0) (effects (font (size 1.27 1.27)) (hide yes)))
  (pin "1")
  (pin "2"))
 (symbol
  (lib_id "kRaj-KiCAD-Library:BPF_Qualcomm_B39921B3728U410")
  (at 63.5 49.53 0)
  (unit 1)
  (exclude_from_sim no)
  (in_bom yes)
  (on_board yes)
  (dnp no)
  (fields_autoplaced yes)
  (property "Reference" "FL401" (at 63.5 36.195 0) (effects (font (size 1.27 1.27))))
  (property "Value" "~" (at 63.5 37.465 0) (effects (font (size 1.27 1.27))))
  (property "Footprint" "kRaj-KiCAD-Library:BPF_Qualcomm_B39921B3728U410" (at 63.5 49.53 0) (effects (font (size 1.27 1.27)) (hide yes)))
  (property "Datasheet" "" (at 63.5 49.53 0) (effects (font (size 1.27 1.27)) (hide yes)))
  (property "Description" "" (at 63.5 49.53 0) (effects (font (size 1.27 1.27)) (hide yes)))
  (property "Manufacturer" "Qualcomm" (at 63.5 49.53 0) (effects (font (size 1.27 1.27)) (hide yes)))
  (property "MPN" "B39921B3728U410" (at 63.5 49.53 0) (effects (font (size 1.27 1.27)) (hide yes)))
  (property "Supplier" "" (at 63.5 49.53 0) (effects (font (size 1.27 1.27)) (hide yes)))
  (property "SPN" "" (at 63.5 49.53 0) (effects (font (size 1.27 1.27)) (hide yes)))
  (property "Alt Supplier" "" (at 63.5 49.53 0) (effects (font (size 1.27 1.27)) (hide yes)))
  (property "Alt SPN" "" (at 63.5 49.53 0) (effects (font (size 1.27 1.27)) (hide yes)))
  (property "Octopart Link" "" (at 63.5 49.53 0) (effects (font (size 1.27 1.27)) (hide yes)))
  (property "LCSC PN" "C2650953" (at 63.5 49.53 0) (effects (font (size 1.27 1.27)) (hide yes)))
  (pin "5")
  (pin "6")
  (pin "4")
  (pin "3")
  (pin "1")
  (pin "2"))
 (symbol
  (lib_id "Device:C_Small")
  (at 39.37 39.37 270)
  (mirror x)
  (unit 1)
  (exclude_from_sim no)
  (in_bom yes)
  (on_board yes)
  (dnp no)
  (property "Reference" "C407" (at 41.8458 34.7491 90) (effects (font (size 1.27 1.27)) (justify right)))
  (property "Value" "100pF" (at 42.5615 36.5197 90) (effects (font (size 1.27 1.27)) (justify right)))
  (property "Footprint" "Capacitor_SMD:C_0402_1005Metric_Pad0.74x0.62mm_HandSolder" (at 39.37 39.37 0) (effects (font (size 1.27 1.27)) (hide yes)))
  (property "Datasheet" "~" (at 39.37 39.37 0) (effects (font (size 1.27 1.27)) (hide yes)))
  (property "Description" "Unpolarized capacitor, small symbol" (at 39.37 39.37 0) (effects (font (size 1.27 1.27)) (hide yes)))
  (property "Manufacturer" "Yageo" (at 39.37 39.37 0) (effects (font (size 1.27 1.27)) (hide yes)))
  (property "MPN" "CC0402JRNPO9BN101" (at 39.37 39.37 0) (effects (font (size 1.27 1.27)) (hide yes)))
  (property "Supplier" "" (at 39.37 39.37 0) (effects (font (size 1.27 1.27)) (hide yes)))
  (property "SPN" "" (at 39.37 39.37 0) (effects (font (size 1.27 1.27)) (hide yes)))
  (property "Alt Supplier" "" (at 39.37 39.37 0) (effects (font (size 1.27 1.27)) (hide yes)))
  (property "Alt SPN" "" (at 39.37 39.37 0) (effects (font (size 1.27 1.27)) (hide yes)))
  (property "Octopart Link" "" (at 39.37 39.37 0) (effects (font (size 1.27 1.27)) (hide yes)))
  (property "LCSC PN" "C106200" (at 39.37 39.37 0) (effects (font (size 1.27 1.27)) (hide yes)))
  (pin "2")
  (pin "1"))
 (symbol
  (lib_id "power:GNDREF")
  (at 110.49 39.37 270)
  (mirror x)
  (unit 1)
  (exclude_from_sim no)
  (in_bom yes)
  (on_board yes)
  (dnp no)
  (fields_autoplaced yes)
  (property "Reference" "#PWR0405" (at 104.14 39.37 0) (effects (font (size 1.27 1.27)) (hide yes)))
  (property "Value" "GNDREF" (at 106.045 39.37 0) (effects (font (size 1.27 1.27)) (hide yes)))
  (property "Footprint" "" (at 110.49 39.37 0) (effects (font (size 1.27 1.27)) (hide yes)))
  (property "Datasheet" "" (at 110.49 39.37 0) (effects (font (size 1.27 1.27)) (hide yes)))
  (property "Description" "Power symbol creates a global label with name \"GNDREF\" , reference supply ground" (at 110.49 39.37 0) (effects (font (size 1.27 1.27)) (hide yes)))
  (pin "1"))
 (symbol
  (lib_id "Device:C_Small")
  (at 179.07 31.75 270)
  (mirror x)
  (unit 1)
  (exclude_from_sim no)
  (in_bom yes)
  (on_board yes)
  (dnp no)
  (property "Reference" "C402" (at 181.5107 36.5611 90) (effects (font (size 1.27 1.27)) (justify right)))
  (property "Value" "100pF" (at 182.3733 34.567 90) (effects (font (size 1.27 1.27)) (justify right)))
  (property "Footprint" "Capacitor_SMD:C_0402_1005Metric_Pad0.74x0.62mm_HandSolder" (at 179.07 31.75 0) (effects (font (size 1.27 1.27)) (hide yes)))
  (property "Datasheet" "~" (at 179.07 31.75 0) (effects (font (size 1.27 1.27)) (hide yes)))
  (property "Description" "Unpolarized capacitor, small symbol" (at 179.07 31.75 0) (effects (font (size 1.27 1.27)) (hide yes)))
  (property "Manufacturer" "Yageo" (at 179.07 31.75 0) (effects (font (size 1.27 1.27)) (hide yes)))
  (property "MPN" "CC0402JRNPO9BN101" (at 179.07 31.75 0) (effects (font (size 1.27 1.27)) (hide yes)))
  (property "Supplier" "" (at 179.07 31.75 0) (effects (font (size 1.27 1.27)) (hide yes)))
  (property "SPN" "" (at 179.07 31.75 0) (effects (font (size 1.27 1.27)) (hide yes)))
  (property "Alt Supplier" "" (at 179.07 31.75 0) (effects (font (size 1.27 1.27)) (hide yes)))
  (property "Alt SPN" "" (at 179.07 31.75 0) (effects (font (size 1.27 1.27)) (hide yes)))
  (property "Octopart Link" "" (at 179.07 31.75 0) (effects (font (size 1.27 1.27)) (hide yes)))
  (property "LCSC PN" "C106200" (at 179.07 31.75 0) (effects (font (size 1.27 1.27)) (hide yes)))
  (pin "2")
  (pin "1"))
 (symbol
  (lib_id "power:GNDREF")
  (at 140.97 62.23 0)
  (unit 1)
  (exclude_from_sim no)
  (in_bom yes)
  (on_board yes)
  (dnp no)
  (fields_autoplaced yes)
  (property "Reference" "#PWR0401" (at 140.97 68.58 0) (effects (font (size 1.27 1.27)) (hide yes)))
  (property "Value" "GNDREF" (at 140.97 66.675 0) (effects (font (size 1.27 1.27)) (hide yes)))
  (property "Footprint" "" (at 140.97 62.23 0) (effects (font (size 1.27 1.27)) (hide yes)))
  (property "Datasheet" "" (at 140.97 62.23 0) (effects (font (size 1.27 1.27)) (hide yes)))
  (property "Description" "Power symbol creates a global label with name \"GNDREF\" , reference supply ground" (at 140.97 62.23 0) (effects (font (size 1.27 1.27)) (hide yes)))
  (pin "1")))
